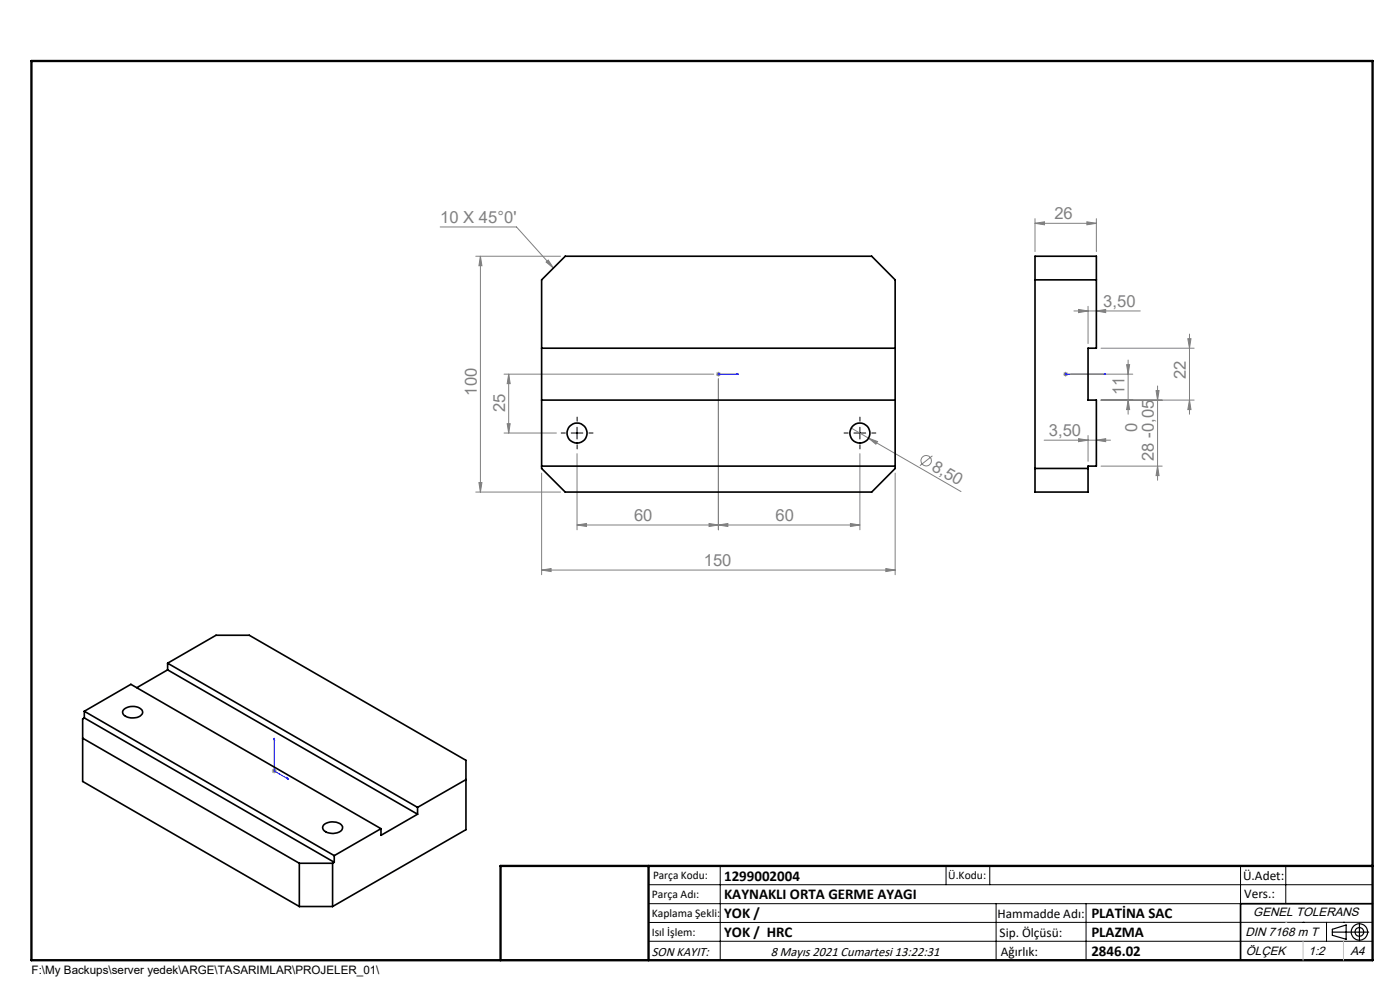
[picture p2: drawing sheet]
<svg xmlns="http://www.w3.org/2000/svg" width="297mm" height="210mm" viewBox="0 0 297 210" stroke-linecap="round" stroke-linejoin="round" font-family="sans-serif">
<g fill="none" stroke="#808080" stroke-width=".21">
<path d="M93.4 48.1h16.2l7.8 8.8M100.9 54.4h18M101.9 54.4l.3 2h-.6zM101.9 54.4v50M115.9 55.6l.4-.4 1.1 1.7zM219.6 47.4l2-.3v.6zM219.6 46.4v7M219.6 47.4h13M230.6 47.1l2 .3-2 .3zM232.6 46.4v7M106.9 79.4h44.5M107.9 79.4l.3 2h-.6z"/>
<path d="M107.9 79.4v12.5M151.9 79.4h1M152 79l.8 .7M152.4 78.9v1M152.8 79l-.8 .7M225.6 79.4h1M225.7 79l.7 .7M226.1 78.9v1M226.4 79l-.7 .7M227.1 79.4h13.2M227.8 66h14.1M228.8 65.6l2 .4-2 .3z"/>
<path d="M230.8 65v7.9M232.6 66l2-.4v.7zM233.6 73.9h19.7M239 77.4h.6l-.3 2zM239.3 76.4v11.5M252 71.9h.7l-.4 2zM252.3 70.9v17M106.9 91.9h11.1M107.6 89.9h.6l-.3 2zM122.4 96.2v16.2M152.4 80.4v32M180.6 90.8l3.7 2.1"/>
<path d="M182.4 96.2v16.2M184.3 92.9l1.9 .8-.4 .5zM184.3 92.9l19.6 11.4M197.8 96.7l-2.6 2.1M221.5 93.4h14.1M228.8 93.1l2 .3-2 .3zM230.8 92.4v5.5M232.6 93.4l2-.3v.6zM233.6 84.9h19.7M233.6 98.9h13M239.3 84.9l.3 2h-.6zM245.3 82.9h.6l-.3 2z"/>
<path d="M245.6 98.9l.3 2h-.6zM245.6 81.9v20M252.3 84.9l.4 2h-.7zM100.9 104.4h18M101.6 102.4h.6l-.3 2zM114.9 100.4v21.5M122.4 111.4l2-.4v.7zM122.4 111.4h60M150.4 111l2 .4-2 .3zM152.4 111.4l2-.4v.7zM180.4 111l2 .4-2 .3zM189.9 100.4v21.5"/>
<path d="M114.9 120.9l2-.3v.6zM114.9 120.9h75M187.9 120.6l2 .3-2 .3zM57.7 163.5h1M57.8 163.2l.7 .7M58.2 163v1M58.5 163.2l-.7 .7"/>
<circle cx="196.5" cy="97.7" r="1.11"/>
</g>
<g fill="none" stroke="#000" stroke-width=".25">
<path d="M282.6 197.7h7.8M282.6 197.1l3-.9v3l-3-.8zM288.4 195.8v3.8M106.2 203.7h185"/>
<circle cx="288.4" cy="197.7" r="1.74"/>
<circle cx="288.4" cy="197.7" r=".93"/>
</g>
<path d="M152.3 79.4h.2zM152.4 79.4h.1M152.4 79.4h4.3M156.7 79.4h-.5h.5M226 79.4h.2zM226.1 79.4h.1M226.1 79.4h8.5M234.6 79.4h-.5h.5M58.2 156.6v6.9l3 1.8M58.2 156.6v.4l-.1-.1zM60.9 165l.3 .3-.3-.1z" fill="none" stroke="#00f" stroke-width=".21"/>
<path d="M119.9 91.9h-.8M122.4 89.4v-.9M122.4 94.4v.8M124.9 91.9h.9M179.9 91.9h-.8M182.4 89.4v-.9M182.4 94.4v.8M184.9 91.9h.9" fill="none" stroke="#000" stroke-width=".21" stroke-dasharray="15.2 1.3 1.3 1.3"/>
<g fill="none" stroke="#000" stroke-width=".21">
<path d="M121.2 91.9h2.4M122.4 90.6v2.5M181.2 91.9h2.5M182.4 90.6v2.5M137.6 187.7h153.6M137.6 191.7h153.6M137.6 199.7h153.6M152.8 183.7v20M200.7 183.7v4M210 183.7v4M211.3 191.7v12M230.4 191.7v12"/>
<path d="M263.2 183.7v20M272.8 183.7v8M276.4 195.6h.1M281.4 195.6v4.1M285 195.6h.1M291.2 195.6l-153.6 .1"/>
</g>
<path d="M291.2 191.7h-28v12" fill="none" stroke="#000" stroke-width=".35"/>
<path d="M6.7 12.9h284.5v190.8h-284.5zM137.6 183.7v20M291.2 183.7h-185v20" fill="none" stroke="#000" stroke-width=".5"/>
<path d="M276.4 199.7v4M285 199.7v4" fill="none" stroke="#c0c0c0" stroke-width=".21"/>
<path d="M272.8 195.6h.1" fill="none" stroke="#c0c0c0" stroke-width=".25"/>
<g fill="#00f">
<path d="M156.2 79.4h.5zM152.3 79.4h.2z"/>
<path d="M60.9 165l.3 .3-.3-.1zM58.2 156.6v.4l-.1-.1z"/>
<path d="M226 79.4h.2zM234.1 79.4h.5z"/>
</g>
<g fill="#808080">
<path d="M184.3 92.9l1.9 .8-.4 .5z"/>
<path d="M180.4 111l2 .4-2 .3zM152.4 111.4l2-.4v.7zM187.9 120.6l2 .3-2 .3zM114.9 120.9l2-.3v.6z"/>
<path d="M122.4 111.4l2-.4v.7zM150.4 111l2 .4-2 .3zM115.9 55.6l.4-.4 1.1 1.7zM219.6 47.4l2-.3v.6zM230.6 47.1l2 .3-2 .3zM228.8 93.1l2 .3-2 .3zM232.6 93.4l2-.3v.6zM228.8 65.6l2 .4-2 .3zM232.6 66l2-.4v.7z"/>
<path d="M107.9 79.4l.3 2h-.6zM107.6 89.9h.6l-.3 2zM101.9 54.4l.3 2h-.6zM101.6 102.4h.6l-.3 2zM245.3 82.9h.6l-.3 2zM245.6 98.9l.3 2h-.6zM252 71.9h.7l-.4 2zM252.3 84.9l.4 2h-.7zM239 77.4h.6l-.3 2zM239.3 84.9l.3 2h-.6z"/>
</g>
<g fill="none" stroke="#000" stroke-width=".35">
<path d="M114.9 59.4l5-5h65l5 5v40l-5 5h-65l-5-5zM219.6 54.4h13v19.5h-1.8v11h1.8v14h-1.8v5.5h-11.2zM219.6 59.4h13M114.9 73.9h75M114.9 98.9h75M114.9 84.9h75M219.6 99.4h11.2M17.5 156.6l46 26.5M17.9 152.3l-.4 .2v13.3l46 26.5M17.9 152.3l53 30.6M17.9 150.9l53 30.6M17.9 150.9l9.9-5.7 53 30.6"/>
<path d="M17.9 150.9v1.4M26.2 150.5a2.74 2.74 0 0 1 4 .4 1.6 1.6 0 0 1-1.9 1.4 1.9 1.9 0 0 1-2.3-1.3zM35.6 140.7l10.2-5.9h7.1l45.9 26.5v14.7l-28.2 16.3M35.6 142.1l-6.6 3.8M35.6 142.1l53 30.6M35.6 140.7v1.4M35.6 140.7l53 30.6M68.7 175a2.97 2.97 0 0 1 3.8 .1 1.08 1.08 0 0 1-1 1.6 2.66 2.66 0 0 1-3-1zM80.8 175.8l-9.9 5.7M88.6 172.7l-7.8 4.5v-1.4M88.6 171.3v1.4M98.8 165.4l-10.2 5.9"/>
<path d="M63.5 192.3h7.1M63.5 183.1v9.2M63.5 183.1h7.1M70.6 183.1v9.2M70.9 182.9l-.3 .2M70.9 181.5v1.4"/>
<circle cx="122.4" cy="91.9" r="2.13"/>
<circle cx="182.4" cy="91.9" r="2.13"/>
</g>
<g font-size="3.5" fill="#808080">
<text x="93.4" y="47.3">10 X 45°0'</text>
<text x="223.7" y="46.6">26</text>
<text x="234.1" y="65.2">3,50</text>
<text x="101.1" y="83.9" transform="rotate(-90 101.1 83.9)">100</text>
<text x="238.5" y="83.7" transform="rotate(-90 238.5 83.7)">11</text>
<text x="251.6" y="80.5" transform="rotate(-90 251.6 80.5)">22</text>
<text x="107.1" y="87.4" transform="rotate(-90 107.1 87.4)">25</text>
<text x="222.5" y="92.6">3,50</text>
<text x="241.3" y="91.7" transform="rotate(-90 241.3 91.7)">0</text>
<text x="197.5" y="99.6" transform="rotate(30 197.5 99.6)">8,50</text>
<text x="244.8" y="97.7" transform="rotate(-90 244.8 97.7)">28 -0,05</text>
<text x="134.5" y="110.6">60</text>
<text x="164.5" y="110.6">60</text>
<text x="149.3" y="120.1">150</text>
</g>
<g font-size="3.2">
<text x="153.6" y="190.8">KAYNAKLI ORTA GERME AYAGI</text>
<text x="153.6" y="186.8">1299002004</text>
<text x="153.6" y="194.8">YOK /</text>
<text x="231.5" y="194.8">PLATİNA SAC</text>
<text x="153.6" y="198.8">YOK / HRC</text>
<text x="231.5" y="198.7">PLAZMA</text>
<text x="231.5" y="202.8">2846.02</text>
</g>
<g font-size="2.8">
<text x="263.7" y="186.7">Ü.Adet:</text>
<text x="263.9" y="190.5">Vers.:</text>
<text x="211.6" y="194.8">Hammadde Adı:</text>
<text x="138.3" y="202.8">SON KAYIT:</text>
<text x="163.5" y="202.8">8 Mayıs 2021 Cumartesi 13:22:31</text>
<text x="212.1" y="198.7">Sip. Ölçüsü:</text>
<text x="212.3" y="202.7">Ağırlık:</text>
</g>
<g font-size="2.6">
<text x="265.9" y="194.4">GENEL TOLERANS</text>
<text x="264.2" y="198.5">DIN 7168 m T</text>
<text x="264.3" y="202.6">ÖLÇEK</text>
<text x="277.6" y="202.6">1:2</text>
<text x="286.5" y="202.6">A4</text>
</g>
<g font-size="2.5">
<text x="138.3" y="190.5">Parça Adı:</text>
<text x="138.5" y="186.5">Parça Kodu:</text>
<text x="201.2" y="186.5">Ü.Kodu:</text>
<text x="138.3" y="194.5">Kaplama Şekli:</text>
<text x="138.3" y="198.6">Isıl İşlem:</text>
<text x="6.7" y="206.7">F:\My Backups\server yedek\ARGE\TASARIMLAR\PROJELER_01\</text>
</g>
</svg>
